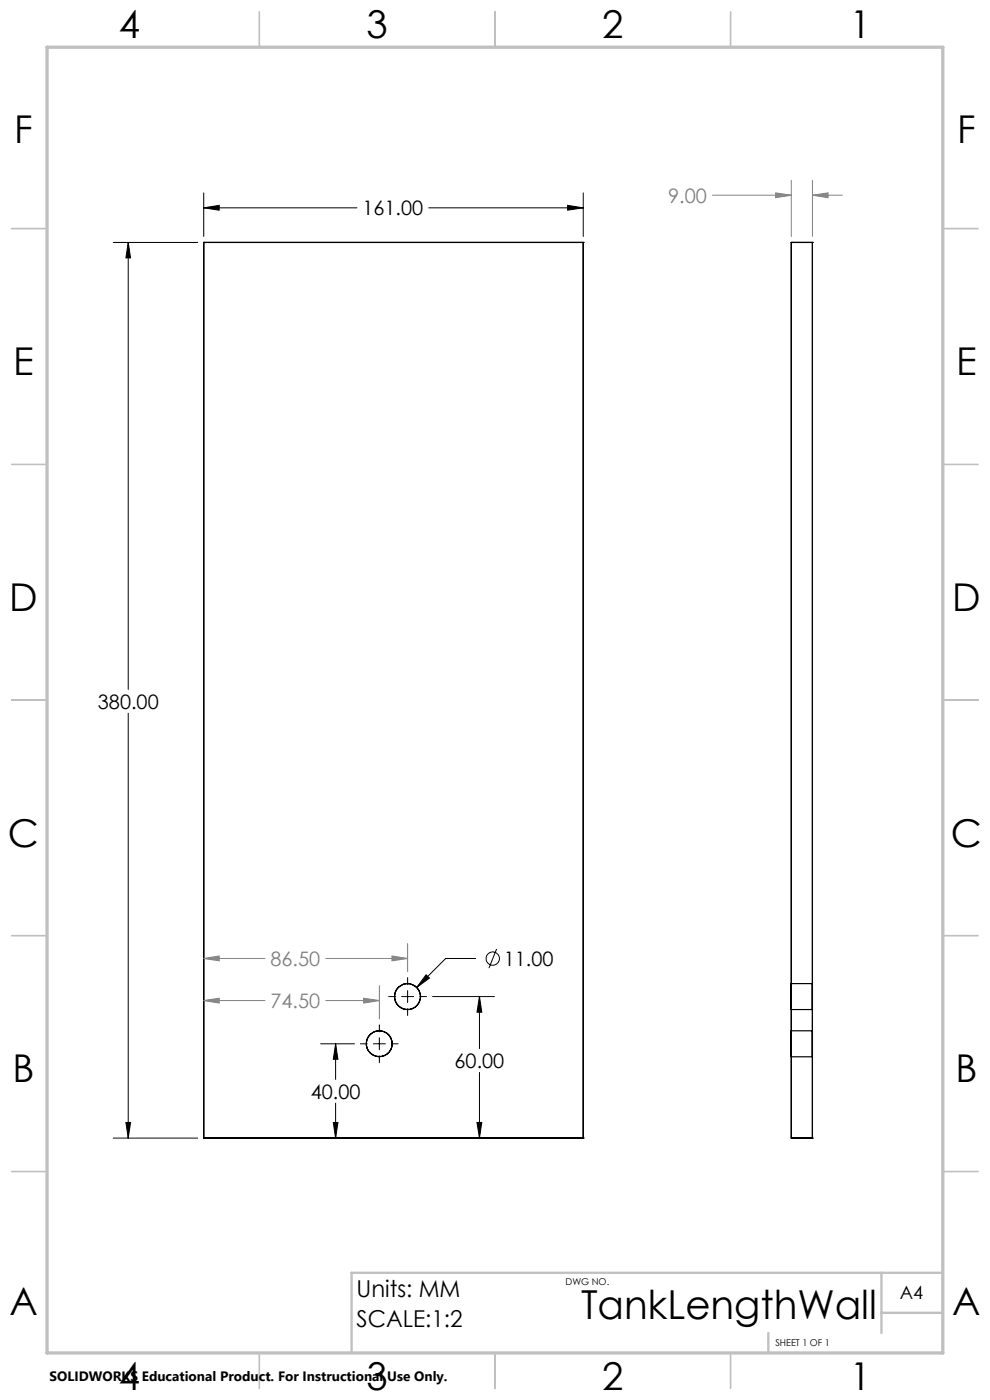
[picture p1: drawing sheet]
<svg xmlns="http://www.w3.org/2000/svg" width="210mm" height="297mm" viewBox="0 0 210 297" stroke-linecap="round" stroke-linejoin="round" font-family="sans-serif">
<g fill="none" stroke="#000" stroke-width=".25">
<path d="M43.2 51.4v190M43.2 51.4h80.5M43.2 51.4h.1M123.7 51.4v190M123.7 51.4h.1M167.9 51.4h4.4M167.9 51.4v190M167.9 51.4h.1M172.3 51.4v190M172.3 51.4h.1M167.9 208.7v5.5zM167.9 218.7v5.5z"/>
<path d="M167.9 214.2h4.4M167.9 208.7h4.4M167.9 218.7h4.4M172.3 208.7v5.5zM172.3 218.7v5.5zM167.9 224.2h4.4M43.2 241.4h80.5M43.2 241.4h.1M123.7 241.4h.1M167.9 241.4h4.4M167.9 241.4h.1M172.3 241.4h.1"/>
<circle cx="86.5" cy="211.4" r="2.75"/>
<circle cx="80.4" cy="221.4" r="2.74"/>
</g>
<g fill="none" stroke="#000" stroke-width=".21">
<path d="M24 51.4h17.9M27.2 51.4l.5 3.3h-1zM27.2 51.4v94.9M43.2 44.1l3.3-.5v1zM43.2 40.9v9.3M43.2 44.1h32.5M90.9 44.1h32.8M120.4 43.6l3.3 .5-3.3 .5zM123.7 40.9v9.3M27.2 151.3v90.1M80.5 217.4v1.5M82.4 211.4h1.5"/>
<path d="M85.2 211.4h2.5M86.5 207.4v1.5M86.5 210.1v2.6M86.5 214v1.4M89 211.4h1.5M90.4 206.8l.7 .7-2.7 2zM91.8 211.4h13.1M100.9 203.3h-6.4l-6.1 6.2M101.7 211.4l.5 3.3h-1zM101.7 211.4v11.1M105.3 201.3l-1.6 4.1M26.7 238.1h1l-.5 3.3z"/>
<path d="M68 221.4h7.2M70.7 238.1h1l-.5 3.3zM71.2 221.4l.5 3.3h-1zM71.2 221.4v7.6M71.2 234v7.4M76.4 221.4h1.5M79.2 221.4h2.5M80.5 220.2v2.5M80.5 224v1.5M83 221.4h1.5M101.2 238.1h1l-.5 3.3zM101.7 227.5v13.9"/>
<path d="M24 241.4h17.9M68 241.4h11.2M87.7 241.4h17.2"/>
<circle cx="104.5" cy="203.3" r="1.41"/>
</g>
<g fill="none" stroke="#808080" stroke-width=".21">
<path d="M167.9 38.2v12M172.3 38.2v12M151.1 41.4h16.8M164.5 40.9l3.4 .5-3.4 .5zM172.3 41.4l3.3-.5v1zM172.3 41.4h6.4M43.2 212.3l3.3-.5v1zM43.2 203.3l3.3-.5v1zM43.2 212.3h13M43.2 203.3h13M69.1 212.3h11.4M69.1 203.3h17.4"/>
<path d="M77.2 211.8l3.3 .5-3.3 .5zM80.5 209.1v7M83.1 202.8l3.4 .5-3.4 .5zM86.5 200.2v5.9"/>
</g>
<g fill="none" stroke="#c0c0c0" stroke-width=".35">
<path d="M55 2.5v7.5M105 2.5v7.5M155 2.5v7.5M2.5 48.5h7.5M200 48.5h7.5M2.5 98.5h7.5M200 98.5h7.5M2.5 148.5h7.5M200 148.5h7.5M2.5 198.5h7.5M200 198.5h7.5M2.5 248.5h7.5"/>
<path d="M200 248.5h7.5M55 287v7.5M105 287v7.5M155 287v7.5"/>
</g>
<path d="M187 270v12.8M187 278.5h13M200 270h-125.4v17M163 282.8v4.2" fill="none" stroke="#c0c0c0" stroke-width=".5"/>
<path d="M10 10h190v277h-190z" fill="none" stroke="#c0c0c0" stroke-width=".7"/>
<path d="M43.2 44.1l3.3-.5v1zM120.4 43.6l3.3 .5-3.3 .5zM26.7 238.1h1l-.5 3.3zM27.2 51.4l.5 3.3h-1zM90.4 206.8l-2 2.7 2.7-2zM101.7 211.4l.5 3.3h-1zM101.2 238.1h1l-.5 3.3zM70.7 238.1h1l-.5 3.3zM71.2 221.4l.5 3.3h-1z" fill="#000"/>
<path d="M43.2 212.3l3.3-.5v1zM77.2 211.8l3.3 .5-3.3 .5zM43.2 203.3l3.3-.5v1zM83.1 202.8l3.4 .5-3.4 .5zM164.5 40.9l3.4 .5-3.4 .5zM172.3 41.4l3.3-.5v1z" fill="#808080"/>
<text font-size="8.5" x="123.2" y="279.7">TankLengthWall</text>
<g font-size="8.1">
<text x="25.2" y="8">4</text>
<text x="77.7" y="8">3</text>
<text x="127.7" y="8">2</text>
<text x="180.2" y="8">1</text>
<text x="3" y="30.4">F</text>
<text x="203" y="30.4">F</text>
<text x="2.8" y="79.6">E</text>
<text x="202.8" y="79.6">E</text>
<text x="2" y="129.6">D</text>
<text x="202" y="129.6">D</text>
<text x="1.7" y="179.6">C</text>
<text x="201.7" y="179.6">C</text>
<text x="2.7" y="229.6">B</text>
<text x="202.7" y="229.6">B</text>
<text x="2" y="278.9">A</text>
<text x="202" y="278.9">A</text>
<text x="25.2" y="295">4</text>
<text x="77.7" y="295">3</text>
<text x="127.7" y="295">2</text>
<text x="180.2" y="295">1</text>
</g>
<g font-size="4.9">
<text x="75.6" y="275.1">Units: MM</text>
<text x="75.6" y="281.6">SCALE:1:2</text>
</g>
<g font-size="4.2">
<text x="76.9" y="45.7">161.00</text>
<text x="20.8" y="150.4">380.00</text>
<text x="106.9" y="204.9">11.00</text>
<text x="96.4" y="226.6">60.00</text>
<text x="65.9" y="233.1">40.00</text>
</g>
<g font-size="4.2" fill="#808080">
<text x="141.7" y="43">9.00</text>
<text x="57.4" y="204.9">86.50</text>
<text x="57.4" y="213.9">74.50</text>
</g>
<text font-size="3.9" x="190.9" y="275.5">A4</text>
<text font-size="2.9" x="10.5" y="292.9">SOLIDWORKS Educational Product. For Instructional Use Only.</text>
<g font-size="2">
<text x="120" y="272.5">DWG NO.</text>
<text x="164.5" y="285.6">SHEET 1 OF 1</text>
</g>
</svg>
